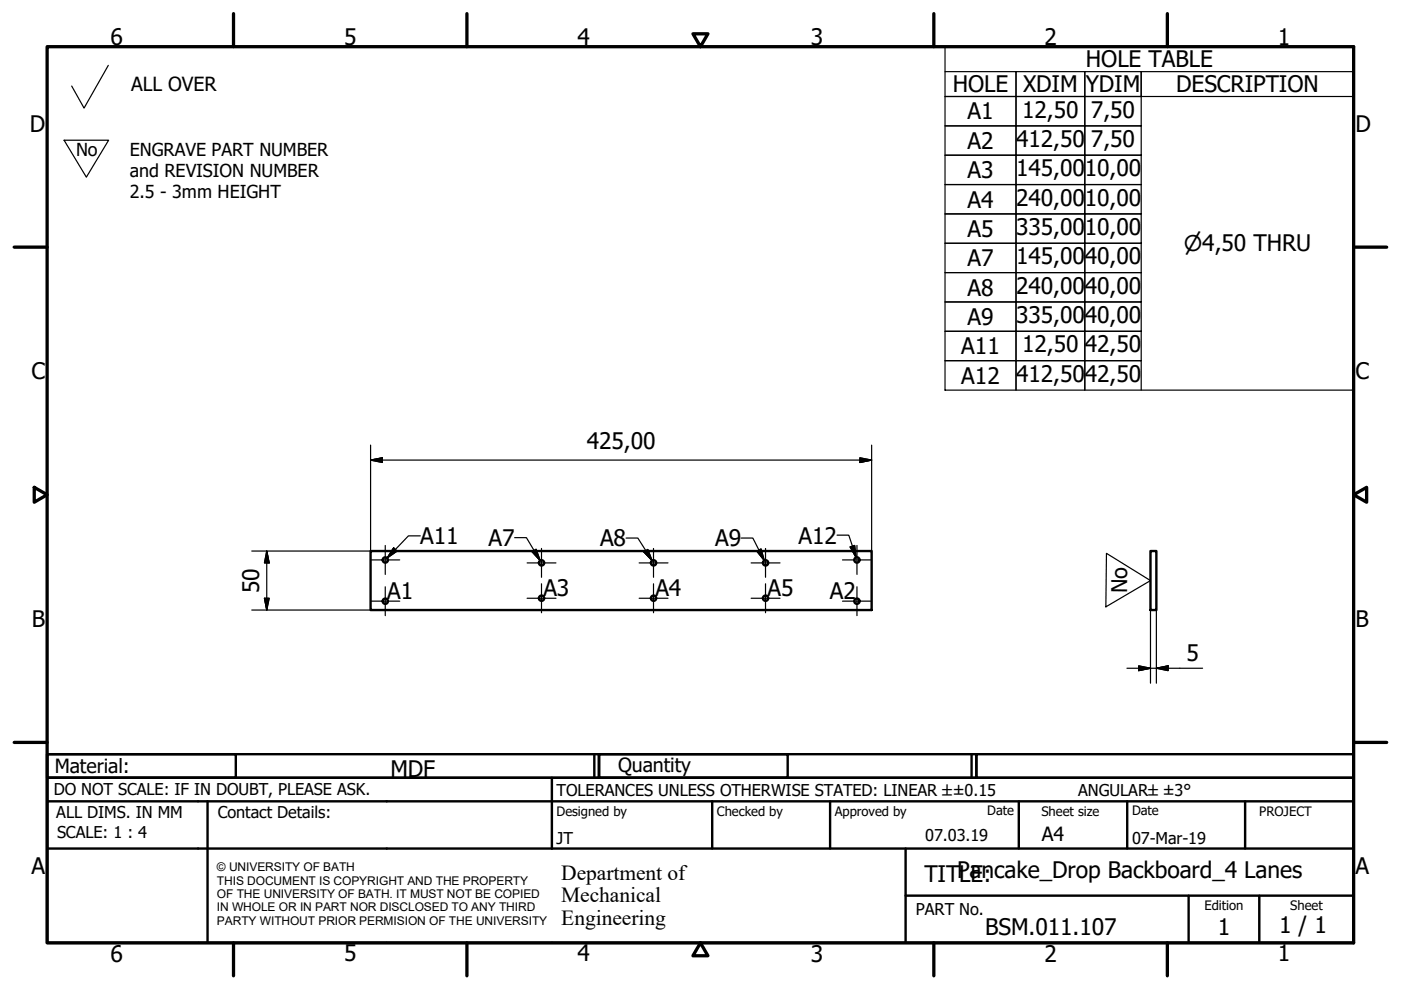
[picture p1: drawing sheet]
<svg xmlns="http://www.w3.org/2000/svg" width="297mm" height="210mm" viewBox="0 0 297 210" stroke-linecap="round" stroke-linejoin="round" font-family="sans-serif">
<!-- layer: Visible (ISO) -->
<g fill="none" stroke="#000" stroke-width=".51">
<path d="M78.6 116.8h106.2v12.5h-106.2zM243.9 116.8h1.3v12.5h-1.3z"/>
<circle cx="81.7" cy="118.7" r=".56"/>
<circle cx="114.8" cy="119.3" r=".56"/>
<circle cx="138.6" cy="119.3" r=".56"/>
<circle cx="162.3" cy="119.3" r=".56"/>
<circle cx="181.7" cy="118.7" r=".56"/>
<circle cx="81.7" cy="127.5" r=".56"/>
<circle cx="114.8" cy="126.8" r=".56"/>
<circle cx="138.6" cy="126.8" r=".56"/>
<circle cx="162.3" cy="126.8" r=".56"/>
<circle cx="181.7" cy="127.5" r=".56"/>
</g>
<!-- layer: Border (ISO) -->
<g fill="none" stroke="#000" stroke-width=".7">
<path d="M10 9.9h277v190h-277zM49.5 2.9v7M99 2.9v7M146.9 7.2h3.2l-1.6 2.7zM198 2.9v7M247.5 2.9v7M3 52.4h7M287 52.4h7M7.3 103.3l2.7 1.6-2.7 1.6zM287 104.9l2.8-1.6v3.2zM3 157.4h7M287 157.4h7"/>
<path d="M49.5 199.9v7M99 199.9v7M148.5 199.9l1.6 2.7h-3.2zM198 199.9v7M247.5 199.9v7"/>
</g>
<!-- layer: Title (ISO) -->
<g fill="none" stroke="#000" stroke-width=".51">
<path d="M10 159.9h40v5h-40zM10 159.9h117v5h-117zM126 159.9v5M127 159.9h40v5h-40zM127 159.9h80v5h-80zM206 159.9v5M207 159.9h80v5h-80zM10 169.9v-5h277v5M10 169.9h277v30h-277zM10 179.9h277M44 169.9v30M117 164.9v15"/>
<path d="M151 169.9v10M176 169.9v10M192 179.9v20M216 169.9v10M239 169.9v10M264 169.9v10M192 189.9h95M252 189.9v10M267 189.9v10"/>
</g>
<!-- layer: Sketch Geometry (ISO) -->
<path d="M23 13.9l-5.2 9-2.6-4.7M13.6 29.7h9.4l-4.7 7.9zM234.6 117.3l9.3 5.8-9.4 5.6z" fill="none" stroke="#000" stroke-width=".25"/>
<path d="M253.3 123.1v.1" fill="none" stroke="#fff" stroke-width=".21"/>
<!-- layer: Symbol (ISO) -->
<g fill="none" stroke="#000" stroke-width=".25">
<path d="M200.4 15.2h15v5.3h-15h15v6.2h-15h15v6.2h-15h15v6.2h-15h15v6.3h-15h15v6.2h-15h15v6.2h-15h15v6.2h-15h15v6.2h-15h15v6.3h-15h15v6.2v-6.2h14.6v6.2v-6.2h12v6.2M200.4 9.9h86.6v72.8h-86.6zM215.4 15.2h14.6v5.3h-14.6zM230 15.2h12v5.3h-12zM287 15.2h-45v5.3h45M215.4 20.5h14.6v6.2h-14.6zM215.4 26.7h14.6v6.2h-14.6zM215.4 32.9h14.6v6.2h-14.6zM215.4 39.1h14.6v6.3h-14.6zM230 20.5h12v6.2h-12zM230 26.7h12v6.2h-12zM230 32.9h12v6.2h-12z"/>
<path d="M230 39.1h12v6.3h-12zM215.4 45.4h14.6v6.2h-14.6zM215.4 51.6h14.6v6.2h-14.6zM215.4 57.8h14.6v6.2h-14.6zM230 45.4h12v6.2h-12zM230 51.6h12v6.2h-12zM230 57.8h12v6.2h-12zM215.4 64h14.6v6.2h-14.6zM215.4 70.2h14.6v6.3h-14.6zM230 64h12v6.2h-12zM230 70.2h12v6.3h-12zM83.5 116.2l.7 .7-2.1 1.4z"/>
<path d="M89.1 113.6h-2.5l-4.5 4.7M109.1 114h2.5l2.9 4.9M112.8 117l.9-.5 .8 2.4zM132.7 114.1h2.5l3.1 4.8M136.5 117l.9-.5 .9 2.4zM157.1 114.1h2.5l2.5 4.7M160.5 116.9l.9-.5 .7 2.4zM177.5 113.5h2.5l1.5 4.7M180.3 116l.9-.4 .3 2.6z"/>
</g>
<path d="M83.5 116.2l-1.4 2.1zM83.5 116.2l.7 .7-2.1 1.4zM112.8 117l1.7 1.9zM112.8 117l.9-.5 .8 2.4zM136.5 117l1.8 1.9zM136.5 117l.9-.5 .9 2.4zM160.5 116.9l1.6 1.9zM160.5 116.9l.9-.5 .7 2.4zM180.3 116l1.2 2.2zM180.3 116l.9-.4 .3 2.6z" fill="#000" stroke="#000" stroke-width=".25"/>
<!-- layer: Center Mark (ISO) -->
<g fill="none" stroke="#000" stroke-width=".25">
<path d="M78.6 118.7h6.2M81.7 115.6v6.2M111.8 119.4h6.1M114.8 116.3v6.1M135.5 119.4h6.1M138.6 116.3v6.1M159.3 119.4h6.1M162.3 116.3v6.1M178.6 118.7h6.1M181.7 115.6v6.2M78.6 127.5h6.2M81.7 124.4v6.1"/>
<path d="M111.8 126.8h6.1M114.8 123.8v6.1M135.5 126.8h6.1M138.6 123.8v6.1M159.3 126.8h6.1M162.3 123.8v6.1M178.6 127.5h6.1M181.7 124.4v6.1"/>
</g>
<!-- layer: Dimension (ISO) -->
<g fill="none" stroke="#000" stroke-width=".25">
<path d="M78.6 97.6l2.5-.5v1zM78.6 97.6h106.2M78.6 94.4v22.4h-25.2M182.3 97.1l2.5 .5-2.5 .5zM184.8 94.4v22.4M56.6 116.8l.5 2.6h-1zM56.6 116.8v12.5M53.4 129.3h25.2M56.1 126.8h1l-.5 2.5zM243.9 129.3v15.6M245.2 129.3v15.6M238.9 141.7h16.1"/>
<path d="M241.4 141.2l2.5 .5-2.5 .5zM245.2 141.7l2.5-.5v1z"/>
</g>
<path d="M78.6 97.6l2.5-.5zM78.6 97.6l2.5-.5v1zM182.3 98.1l2.5-.5zM182.3 97.1l2.5 .5-2.5 .5zM56.6 116.8l.5 2.6zM56.6 116.8l.5 2.6h-1zM56.1 126.8l.5 2.5zM56.1 126.8h1l-.5 2.5zM241.4 142.2l2.5-.5zM241.4 141.2l2.5 .5-2.5 .5zM245.2 141.7l2.5-.5zM245.2 141.7l2.5-.5v1z" fill="#000" stroke="#000" stroke-width=".25"/>
<g font-size="4.8">
<text x="23.4" y="9.5">6</text>
<text x="72.9" y="9.5">5</text>
<text x="122.4" y="9.5">4</text>
<text x="171.9" y="9.5">3</text>
<text x="221.4" y="9.5">2</text>
<text x="270.9" y="9.5">1</text>
<text x="230.3" y="14.3">HOLE TABLE</text>
<text x="202" y="19.6">HOLE</text>
<text x="216.9" y="19.6">XDIM</text>
<text x="230.2" y="19.6">YDIM</text>
<text x="249.4" y="19.6">DESCRIPTION</text>
<text x="6.3" y="27.9">D</text>
<text x="205.1" y="25.3">A1</text>
<text x="216.7" y="24.9">12,50</text>
<text x="231.3" y="24.9">7,50</text>
<text x="287.4" y="27.9">D</text>
<text x="205.1" y="31.6">A2</text>
<text x="215.4" y="31.2">412,50</text>
<text x="231.3" y="31.2">7,50</text>
<text x="205.1" y="37.8">A3</text>
<text x="215.4" y="37.4">145,00</text>
<text x="230" y="37.4">10,00</text>
<text x="205.1" y="44">A4</text>
<text x="215.4" y="43.6">240,00</text>
<text x="230" y="43.6">10,00</text>
<text x="205.1" y="50.2">A5</text>
<text x="215.4" y="49.8">335,00</text>
<text x="230" y="49.8">10,00</text>
<text x="205.1" y="56.4">A7</text>
<text x="215.4" y="56">145,00</text>
<text x="230" y="56">40,00</text>
<text x="205.1" y="62.7">A8</text>
<text x="215.4" y="62.3">240,00</text>
<text x="230" y="62.3">40,00</text>
<text x="205.1" y="68.9">A9</text>
<text x="215.4" y="68.5">335,00</text>
<text x="230" y="68.5">40,00</text>
<text x="203.8" y="75.1">A11</text>
<text x="216.7" y="74.7">12,50</text>
<text x="230" y="74.7">42,50</text>
<text x="6.7" y="80.4">C</text>
<text x="203.8" y="81.4">A12</text>
<text x="215.4" y="80.9">412,50</text>
<text x="230" y="80.9">42,50</text>
<text x="287.4" y="80.4">C</text>
<text x="124.4" y="95.2">425,00</text>
<text x="89.1" y="115.4">A11</text>
<text x="103.6" y="115.8">A7</text>
<text x="127.2" y="115.8">A8</text>
<text x="151.6" y="115.8">A9</text>
<text x="169.3" y="115.2">A12</text>
<text x="55" y="125.7" transform="rotate(-90 55 125.7)">50</text>
<text x="82.1" y="127.1">A1</text>
<text x="115.2" y="126.4">A3</text>
<text x="139" y="126.4">A4</text>
<text x="162.7" y="126.4">A5</text>
<text x="175.9" y="127">A2</text>
<text x="6.8" y="132.9">B</text>
<text x="287.4" y="132.9">B</text>
<text x="251.6" y="140.1">5</text>
<text x="82.8" y="164.8">MDF</text>
<text x="6.7" y="185.4">A</text>
<text x="287.4" y="185.4">A</text>
<text x="196" y="187">TITPancake_Drop Backboard_4 Lanes</text>
<text x="203.4" y="187">LE:</text>
<text x="271.2" y="197.9">1 / 1</text>
<text x="23.4" y="203.9">6</text>
<text x="72.9" y="203.8">5</text>
<text x="122.4" y="203.8">4</text>
<text x="171.9" y="203.9">3</text>
<text x="208.9" y="198.2">BSM.011.107</text>
<text x="221.4" y="203.9">2</text>
<text x="258.2" y="198.2">1</text>
<text x="270.9" y="203.8">1</text>
</g>
<g font-size="4.6">
<text x="251" y="53.3">⌀4,50 THRU</text>
<text x="239" y="125.8" transform="rotate(-90 239 125.8)">No</text>
<text x="119" y="186.5">Department of</text>
<text x="119" y="191.3">Mechanical</text>
<text x="119" y="196">Engineering</text>
</g>
<g font-size="4.1">
<text x="27.8" y="19.3">ALL OVER</text>
<text x="11.6" y="163.9">Material:</text>
<text x="131" y="163.7">Quantity</text>
<text x="220.9" y="178.4">A4</text>
</g>
<g font-size="3.8">
<text x="16.1" y="33.1">No</text>
<text x="27.5" y="33">ENGRAVE PART NUMBER</text>
<text x="27.5" y="37.5">and REVISION NUMBER</text>
<text x="27.5" y="42">2.5 - 3mm HEIGHT</text>
</g>
<g font-size="3.5">
<text x="11.4" y="168.5">DO NOT SCALE: IF IN DOUBT, PLEASE ASK.</text>
<text x="11.9" y="173.5">ALL DIMS. IN MM</text>
<text x="46.2" y="173.5">Contact Details:</text>
<text x="118" y="168.8">TOLERANCES UNLESS OTHERWISE STATED: LINEAR ±±0.15</text>
<text x="228.6" y="168.8">ANGULAR±±3°</text>
<text x="12.1" y="177.6">SCALE: 1 : 4</text>
<text x="118" y="178.9">JT</text>
<text x="196.2" y="178.3">07.03.19</text>
<text x="240" y="178.9">07-Mar-19</text>
<text x="194.2" y="194.1">PART No.</text>
</g>
<g font-size="2.8">
<text x="118" y="173">Designed by</text>
<text x="152" y="173">Checked by</text>
<text x="177" y="173">Approved by</text>
<text x="209.3" y="172.9">Date</text>
<text x="220.8" y="173">Sheet size</text>
<text x="240" y="172.9">Date</text>
<text x="267" y="172.9">PROJECT</text>
<text x="255.4" y="193">Edition</text>
<text x="273.6" y="193">Sheet</text>
</g>
<g font-size="2.5">
<text x="46" y="184.7">© UNIVERSITY OF BATH</text>
<text x="46" y="187.6">THIS DOCUMENT IS COPYRIGHT AND THE PROPERTY</text>
<text x="46" y="190.4">OF THE UNIVERSITY OF BATH. IT MUST NOT BE COPIED</text>
<text x="46" y="193.2">IN WHOLE OR IN PART NOR DISCLOSED TO ANY THIRD</text>
<text x="46" y="196.1">PARTY WITHOUT PRIOR PERMISION OF THE UNIVERSITY</text>
</g>
</svg>
